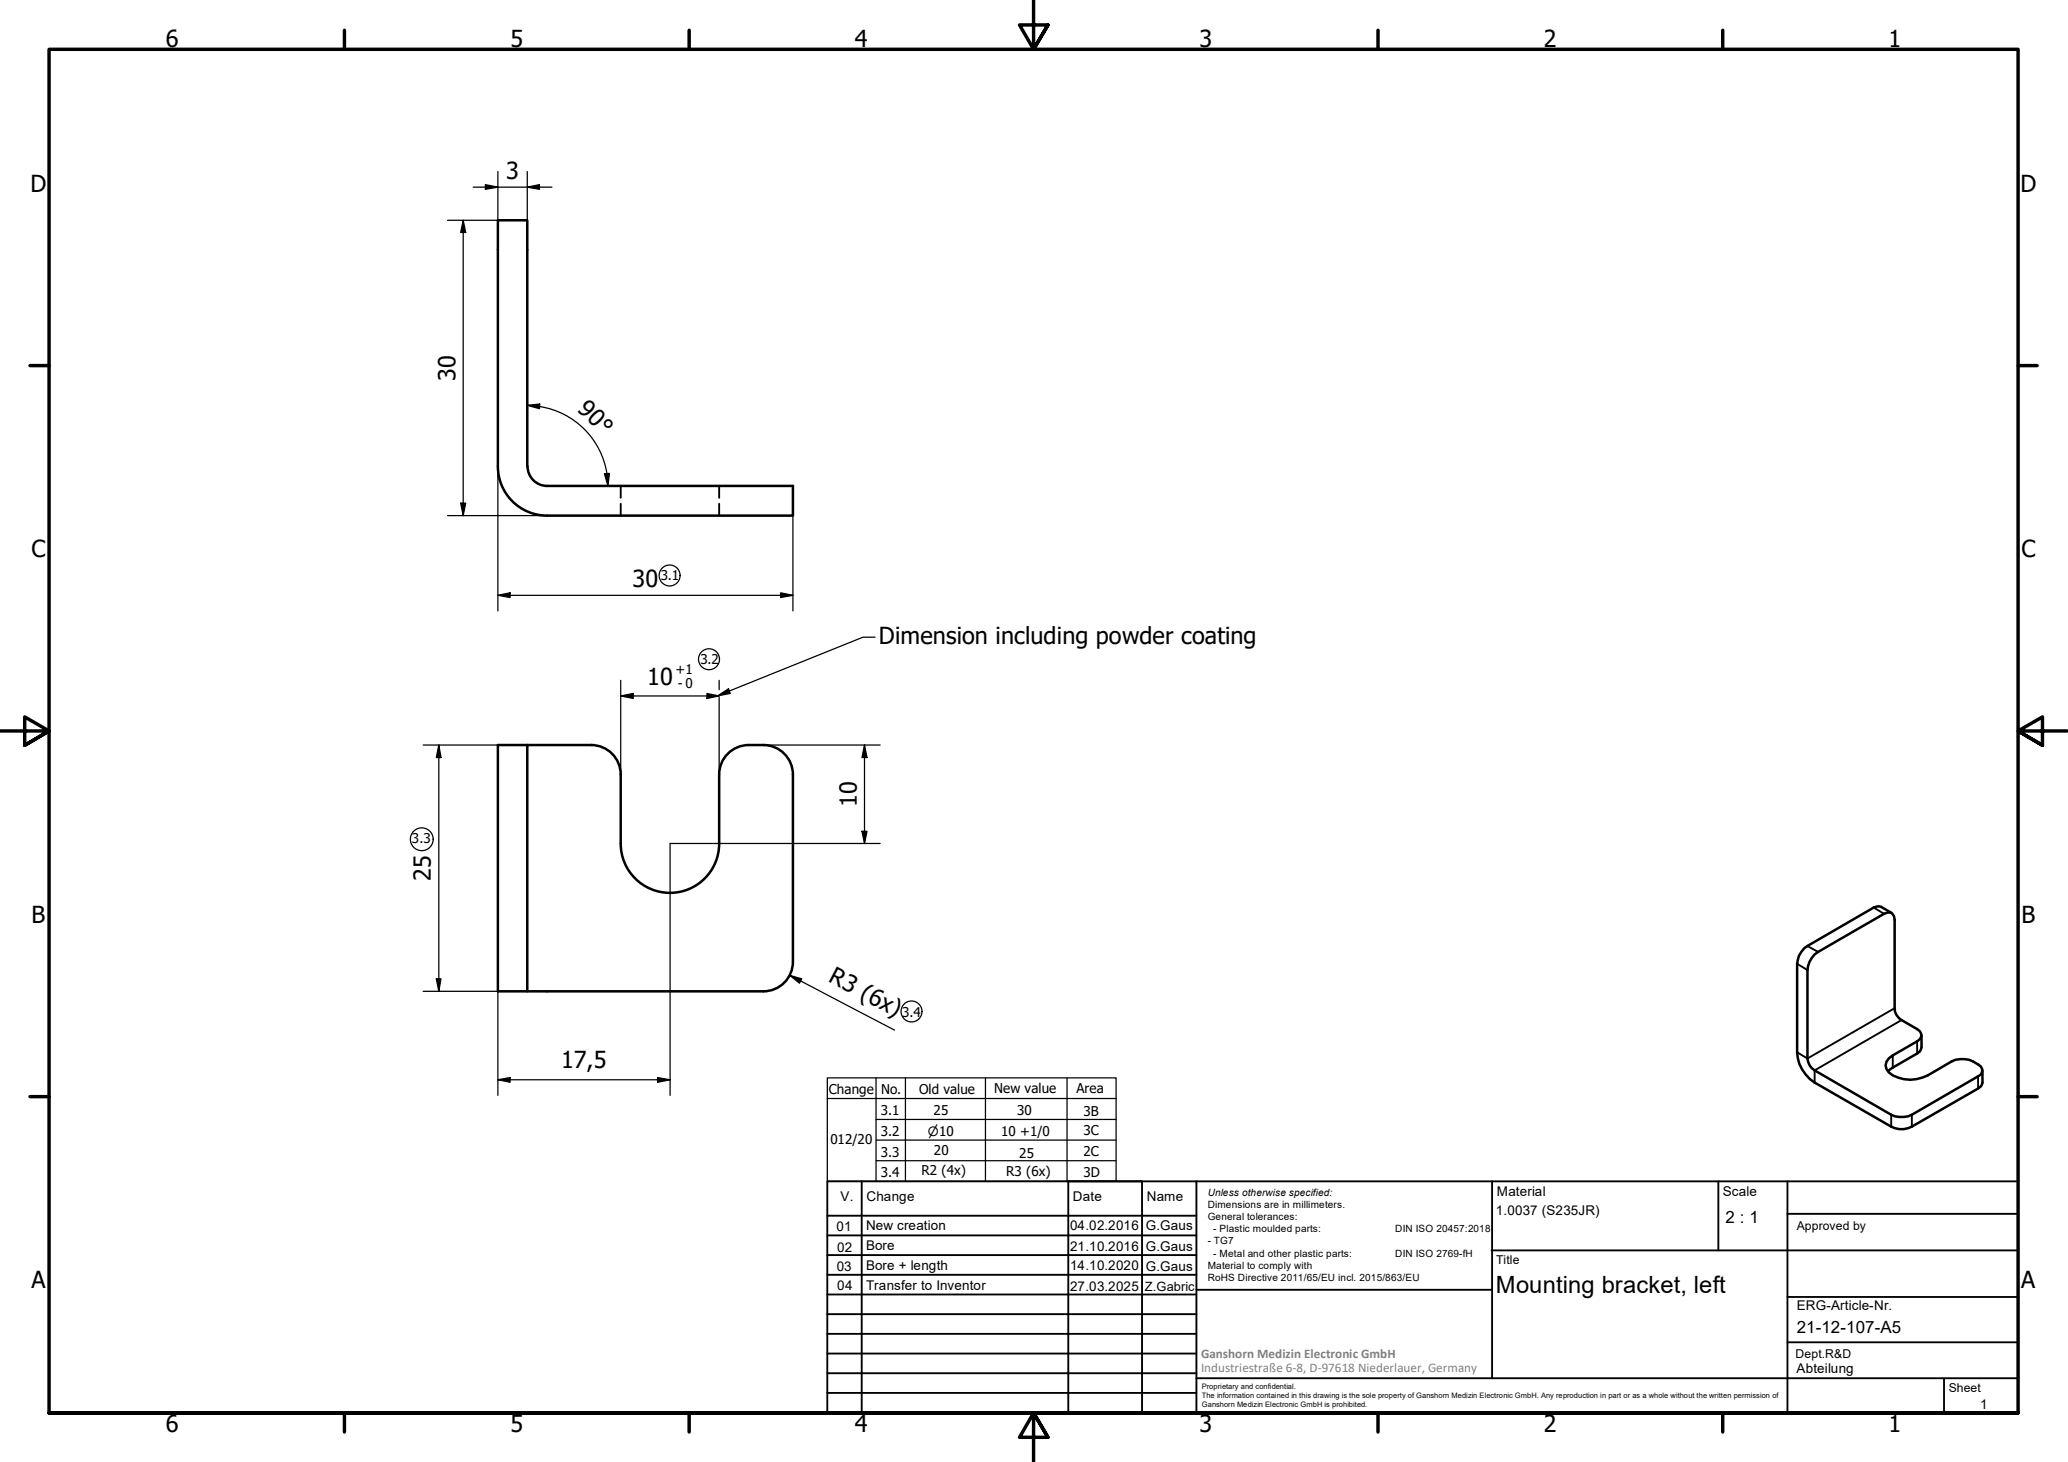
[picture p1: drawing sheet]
<svg xmlns="http://www.w3.org/2000/svg" width="420mm" height="297mm" viewBox="0 0 420 297" stroke-linecap="round" stroke-linejoin="round" font-family="sans-serif">
<!-- layer: Hidden (ISO) -->
<path d="M126.1 98.7v2.4M146.1 98.7v2.4M126.1 102.3v2.5M146.1 102.3v2.5" fill="none" stroke="#000" stroke-width=".38"/>
<!-- layer: Visible (ISO) -->
<path d="M101.2 94.7v-49.9h5.9v49.9M101.2 94.8a10 10 0 0 0 10 10h49.9v-6.1h-50a4 4 0 0 1-3.9-3.9M107.1 151.4h-5.9v50h53.9a6 6 0 0 0 6-6v-38M126.1 157.4a6 6 0 0 0-6-6h-13v50M126.1 157.4v14M146.1 157.4v14M146.1 157.4a6 6 0 0 1 6-6 9 9 0 0 1 6.5 1.1 6 6 0 0 1 2.5 4.9M126.1 171.4a10 10 0 0 0 10 10 10 10 0 0 0 10-10M368.7 193.9l14.1-8.2 .7-.3a1.25 1.25 0 0 1 1.4 1.5v17.9a2.81 2.81 0 0 0 1.4 2.4l3.2 1.9a1.32 1.32 0 0 1 .9 1.2 1.32 1.32 0 0 1-.9 1.3l-4.9 2.8a2.14 2.14 0 0 0-1.5 2.1 2.14 2.14 0 0 0 1.5 2 7.6 7.6 0 0 0 7.1 0l4.9-2.9a5.3 5.3 0 0 1 5.9 1.1 1.25 1.25 0 0 1-.6 2l-13.5 7.8a5 5 0 0 1-4.2 0l-15.5-9a3.1 3.1 0 0 1-1.5-2.4v-18a5 5 0 0 1 1.5-3.2zM384.3 185.5l-2.1-1.2-.4-.2-1.1 .3-13.5 7.8a4.6 4.6 0 0 0-2.1 3.6v18a7.7 7.7 0 0 0 3.6 6.1l15.5 9a4.4 4.4 0 0 0 4.2 0l14-8.1 .4-.9v-2.4M390.4 210.4v2.4l-.4 .9-5.4 3.2-1 .8" fill="none" stroke="#000" stroke-width=".51"/>
<!-- layer: Visible Narrow (ISO) -->
<path d="M365.1 195.8l2.1 1.3M367.2 192.2l2.2 1.2M380.7 184.4l2.1 1.3M384.6 214.4v2.5M384.9 204.8l-17.7 10.3-2.1-1.3M386.3 207.2l-17.6 10.3v2.4M389.5 211.6v2.4M401.9 218.7v2.5M384.2 226.5v2.4M388.4 226.5v2.4" fill="none" stroke="#000" stroke-width=".38"/>
<!-- layer: Border (ISO) -->
<g fill="none" stroke="#000" stroke-width=".7">
<path d="M70 6.1v3.9M140 6.1v3.9M210 0v10l-2.9-4.9h5.8l-2.9 4.9 2.9-4.9M280 6.1v3.9M350 6.1v3.9M6.1 74.3h3.9M410 74.3h3.9M0 148.5h10l-5-2.8v5.7l5-2.9-5 2.9M420 148.5h-10l5-2.8v5.7l-5-2.9 5 2.9M6.1 222.8h3.9M410 222.8h3.9M10 287.1v-277.1h400v277.1h-400h400"/>
<path d="M70 287.1v3.8M140 287.1v3.8M212.9 292l-2.9-4.9 2.9 4.9h-5.8l2.9-4.9v9.9M280 287.1v3.8M350 287.1v3.8"/>
</g>
<!-- layer: TitleBlock -->
<g fill="none" stroke="#000" stroke-width=".38">
<path d="M168.1 251h75M168.1 247h75M168.1 255h75M168.1 259h75M175.1 240v47M216.9 240h15M217 240v47M232 240v47M243.1 240.1v46.9h-75v-47h241.9v47.1h-167M303 254h107M303.1 240v40M349.1 240v14"/>
<path d="M363.2 240v47.1M363.2 246.6h46.8M168.1 271h75M168.1 263h75M168.1 267h75M168.1 275h75M168.1 279h75M243.1 262.1h60M363.2 272.7h46.8M363.2 263.5h46.8M168.1 283h75M216.9 287h15"/>
<path d="M243.1 280h166.9M395 280.1v7"/>
</g>
<!-- layer: Sketch Geometry (ISO) -->
<g fill="none" stroke="#000" stroke-width=".25">
<path d="M168.1 219h58.7v21h-58.7zM178 219v21M184 219v21M200.2 219v21M216.8 219v21M168.1 223.2h58.7M178 235.8h48.8M178 231.6h48.8M178 227.4h48.8"/>
<circle cx="136" cy="116.9" r="2.13"/>
<circle cx="144" cy="133.9" r="2.13"/>
<circle cx="85.7" cy="170.5" r="2.32"/>
<circle cx="185.2" cy="205.5" r="2.13"/>
</g>
<!-- layer: Dimension (ISO) -->
<g fill="none" stroke="#000" stroke-width=".25">
<path d="M96.1 38h16M98.6 37.5l2.6 .5-2.6 .5zM101.2 34.8v15.9M107.1 38l2.5-.5v1zM107.1 34.8v15.9M90.9 44.8h10.3M94.1 44.8l.5 2.4h-1zM94.1 44.8v60M101.2 94.7v29.4M107.1 82.3l2.6-.2-.1 .9zM107.1 82.3l2.5 .2M109.6 82.6a16.4 16.4 0 0 1 13.9 16.1"/>
<path d="M122.8 96.3l1-.1-.3 2.5zM90.9 104.8h20.2M93.6 102.2h1l-.5 2.6zM161.1 104.8v19.3M101.2 121l2.4-.6v1zM101.2 121h59.9M126.1 138.2v19.2M146.1 138.2v1.9M158.6 120.4l2.5 .6-2.5 .4zM86 151.4h25.1M89.2 151.4l.4 2.5h-1zM89.2 151.4v50"/>
<path d="M126.1 141.4l2.6-.5v1zM126.1 141.4h20M143.6 140.9l2.5 .5-2.5 .5zM146.1 141.7v15.7M155.1 151.4h23.7M175.6 151.4l.5 2.5h-1zM175.6 151.4v20M175.1 168.9h1l-.5 2.5zM178.8 171.4h-42.7v51.2M88.6 198.9h1l-.4 2.5zM101.2 195.4v27.2M160.5 198.2l2.4 .7-.5 .9z"/>
<path d="M160.5 198.2l21.2 11.1M86 201.4h25.1M101.2 219.4l2.4-.5v1zM101.2 219.4h34.9M133.6 218.9l2.5 .5-2.5 .5z"/>
</g>
<g fill="#000">
<path d="M98.6 37.5l2.6 .5-2.6 .5zM107.1 38l2.5-.5v1zM94.1 44.8l.5 2.4h-1zM107.1 82.3l2.6-.2-.1 .9zM122.8 96.3l1-.1-.3 2.5zM93.6 102.2h1l-.5 2.6zM101.2 121l2.4-.6v1zM158.6 120.4l2.5 .6-2.5 .4zM89.2 151.4l.4 2.5h-1zM126.1 141.4l2.6-.5v1zM143.6 140.9l2.5 .5-2.5 .5zM175.6 151.4l.5 2.5h-1z"/>
<path d="M175.1 168.9h1l-.5 2.5zM88.6 198.9h1l-.4 2.5zM160.5 198.2l2.4 .7-.5 .9zM101.2 219.4l2.4-.5v1zM133.6 218.9l2.5 .5-2.5 .5z"/>
</g>
<!-- layer: Symbol (ISO) -->
<path d="M145.9 141.3l2.1-1.4 .3 1z" fill="#000"/>
<path d="M177.8 129.5h-2.5l-29.3 11.8M146 141.2l2-1.3 .3 1-2.3 .4" fill="none" stroke="#000" stroke-width=".25"/>
<g font-size="4.8">
<text x="33.7" y="9.6">6</text>
<text x="103.7" y="9.6">5</text>
<text x="173.7" y="9.6">4</text>
<text x="243.7" y="9.6">3</text>
<text x="313.7" y="9.6">2</text>
<text x="383.7" y="9.6">1</text>
<text x="6.2" y="38.9">D</text>
<text x="102.8" y="36.4">3</text>
<text x="410.5" y="38.9">D</text>
<text x="92.5" y="77.4" transform="rotate(-90 92.5 77.4)">30</text>
<text x="117.2" y="83.4" transform="rotate(45 117.2 83.4)">90°</text>
<text x="6.4" y="113.1">C</text>
<text x="410.7" y="113.1">C</text>
<text x="128.5" y="119.3">30</text>
<text x="178.6" y="130.8">Dimension including powder coating</text>
<text x="131.5" y="139.2">10</text>
<text x="174.1" y="164" transform="rotate(-90 174.1 164)">10</text>
<text x="87.5" y="179" transform="rotate(-90 87.5 179)">25</text>
<text x="6.4" y="187.4">B</text>
<text x="410.7" y="187.4">B</text>
<text x="168.1" y="199.4" transform="rotate(28 168.1 199.4)">R3 (6x)</text>
<text x="114" y="217">17,5</text>
<text x="6.4" y="261.7">A</text>
<text x="303.9" y="262.7">Mounting bracket, left</text>
<text x="410.7" y="261.7">A</text>
<text x="33.7" y="290.9">6</text>
<text x="103.7" y="290.9">5</text>
<text x="173.7" y="290.9">4</text>
<text x="243.7" y="290.9">3</text>
<text x="313.7" y="290.9">2</text>
<text x="383.7" y="290.9">1</text>
</g>
<g font-size="3.4">
<text x="350.6" y="248.5">2 : 1</text>
<text x="365.1" y="270.9">21-12-107-A5</text>
</g>
<g font-size="2.7">
<text x="134.2" y="117.9">3.1</text>
<text x="137.2" y="136.9">+1</text>
<text x="142.3" y="134.9">3.2</text>
<text x="137.7" y="139.7">- 0</text>
<text x="83.7" y="171.4">3.3</text>
<text x="183.3" y="206.6">3.4</text>
<text x="168.4" y="222.2">Change</text>
<text x="178.9" y="226.6">3.1</text>
<text x="179" y="222.4">No.</text>
<text x="186.8" y="222.2">Old value</text>
<text x="189.7" y="226.6">25</text>
<text x="202" y="222.1">New value</text>
<text x="206.7" y="226.6">30</text>
<text x="218.7" y="222.1">Area</text>
<text x="220.2" y="226.7">3B</text>
<text x="168.7" y="232.3">012/20</text>
<text x="178.9" y="230.7">3.2</text>
<text x="203.4" y="230.9">10 +1/0</text>
<text x="220.2" y="230.7">3C</text>
<text x="178.9" y="235.1">3.3</text>
<text x="178.9" y="239.1">3.4</text>
<text x="187.2" y="238.7">R2 (4x)</text>
<text x="189.7" y="234.7">20</text>
<text x="204.4" y="238.9">R3 (6x)</text>
<text x="207.1" y="235.3">25</text>
<text x="220.2" y="234.9">2C</text>
<text x="220.2" y="239.2">3D</text>
<text x="170.8" y="244">V.</text>
<text x="176" y="244">Change</text>
<text x="218" y="244">Date</text>
<text x="233" y="244">Name</text>
<text x="304.1" y="243">Material</text>
<text x="350" y="243.1">Scale</text>
<text x="169.9" y="250.1">01</text>
<text x="176" y="249.9">New creation</text>
<text x="217.4" y="250">04.02.2016</text>
<text x="232.8" y="250">G.Gaus</text>
<text x="303.9" y="246.8">1.0037 (S235JR)</text>
<text x="170.1" y="254.4">02</text>
<text x="176" y="254">Bore</text>
<text x="176" y="258">Bore + length</text>
<text x="217.4" y="254.2">21.10.2016</text>
<text x="232.8" y="254.2">G.Gaus</text>
<text x="170" y="258.3">03</text>
<text x="170.1" y="262.2">04</text>
<text x="176" y="262.1">Transfer to Inventor</text>
<text x="217.4" y="258.1">14.10.2020</text>
<text x="217.4" y="262.3">27.03.2025</text>
<text x="232.8" y="258.2">G.Gaus</text>
<text x="365.1" y="266.1">ERG-Article-Nr.</text>
<text x="365" y="279">Abteilung</text>
<text x="402.3" y="286.2">1</text>
</g>
<g font-size="2.7" fill="#808080">
<text x="244" y="275.8">Ganshorn Medizin Electronic GmbH</text>
<text x="244" y="278.7">Industriestraße 6-8, D-97618 Niederlauer, Germany</text>
</g>
<g font-size="2.6">
<text x="188.5" y="230.8">⌀10</text>
<text x="232.6" y="262.3">Z.Gabric</text>
</g>
<g font-size="2.5">
<text x="365.1" y="249.9">Approved by</text>
<text x="304" y="256.8">Title</text>
<text x="364.8" y="275.8">Dept.R&amp;D</text>
<text x="395.9" y="282.9">Sheet</text>
</g>
<g font-size="2">
<text x="245.4" y="242.9">Unless otherwise specified:</text>
<text x="245.4" y="245.4">Dimensions are in millimeters.</text>
<text x="245.4" y="247.9">General tolerances:</text>
<text x="246.5" y="250.4">- Plastic moulded parts:</text>
<text x="283.5" y="250.4">DIN ISO 20457:2018</text>
<text x="245.4" y="252.8">- TG7</text>
<text x="245.4" y="257.9">Material to comply with</text>
<text x="246.5" y="255.4">- Metal and other plastic parts:</text>
<text x="283.5" y="255.4">DIN ISO 2769-fH</text>
<text x="245.4" y="260.3">RoHS Directive 2011/65/EU incl. 2015/863/EU</text>
</g>
<g font-size="1.5">
<text x="244.2" y="282.2">Proprietary and confidential.</text>
<text x="244.2" y="284">The information contained in this drawing is the sole property of Ganshorn Medizin Electronic GmbH. Any reproduction in part or as a whole without the written permission of</text>
<text x="244.2" y="285.8">Ganshorn Medizin Electronic GmbH is prohibited.</text>
</g>
</svg>
